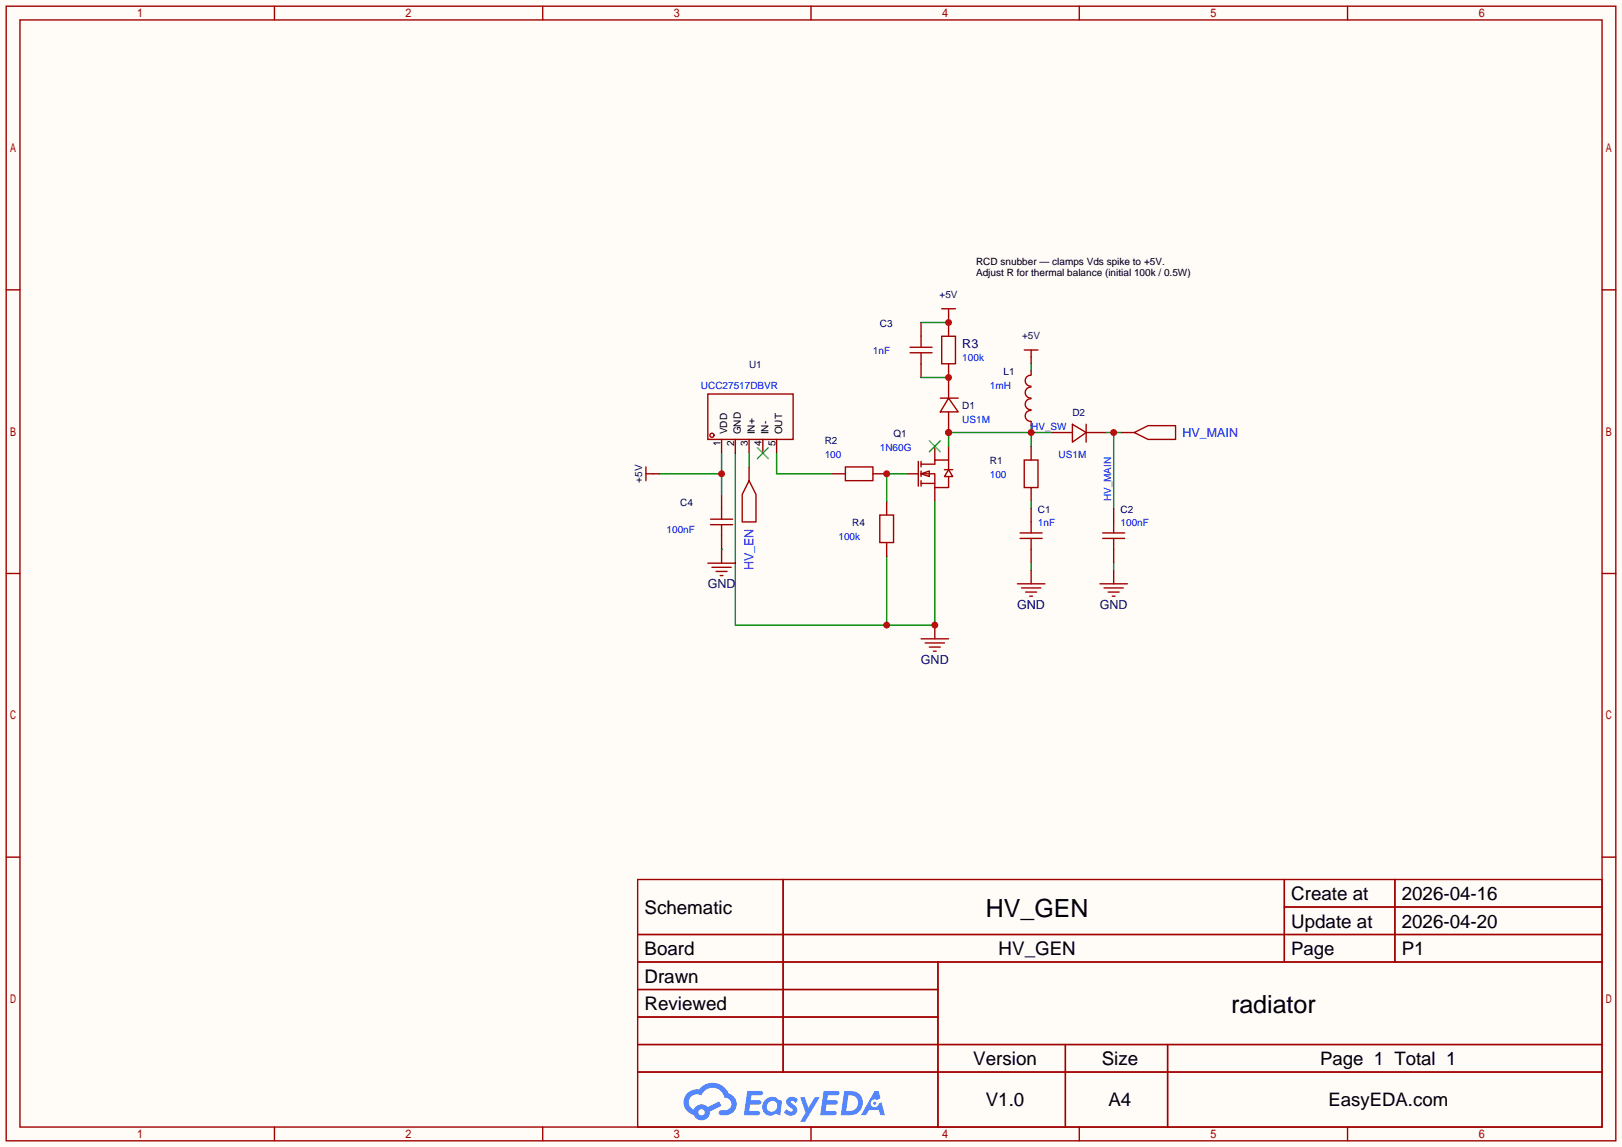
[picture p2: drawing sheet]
<svg xmlns="http://www.w3.org/2000/svg" width="299mm" height="212mm" viewBox="0 0 299 212" stroke-linecap="round" stroke-linejoin="round" font-family="sans-serif">
<path d="M0 0h299.5v211.8h-299.5z" fill="#fffcf7"/>
<g fill="none" stroke="#a10000" stroke-width=".25">
<path d="M1.1 1.1h297.2v209.6h-297.2zM3.7 3.7h292.1v204.5h-292.1zM50.7 1.1v2.6M100.2 1.1v2.6M149.7 1.1v2.6M199.3 1.1v2.6M248.8 1.1v2.6M1.1 53.5h2.6M295.8 53.5h2.5M1.1 105.9h2.6M295.8 105.9h2.5M1.1 158.3h2.6"/>
<path d="M295.8 158.3h2.5M117.7 162.4h178.1v45.8h-178.1zM117.7 172.6h178.1M117.7 177.7h178.1M144.6 162.4v35.6M173.2 177.7v30.5M237.1 162.4v15.3M237.1 167.5h58.7M257.5 162.4v15.3M117.7 182.8h55.5M117.7 192.9h178.1M117.7 187.8h55.5"/>
<path d="M117.7 198h178.1M196.7 192.9v15.3M215.6 192.9v15.3M50.7 208.2v2.5M100.2 208.2v2.5M149.7 208.2v2.5M199.3 208.2v2.5M248.8 208.2v2.5"/>
</g>
<g fill="#5487ff">
<path d="M145.5 202.8a1.3 1.3 0 0 1 1.8 .3l-.4 .6a.54 .54 0 0 0-.9-.2l.1 .2a1.58 1.58 0 0 1 1.1 1.6 1.43 1.43 0 0 1-2.5 .1l.5-.6a.64 .64 0 0 0 .5 .5 .64 .64 0 0 0 .7-.3l-.2-.2a1.6 1.6 0 0 1-1-1.6z"/>
<path d="M147.7 202.7h.9l.7 1.9 1.1-1.9h.9l-2.7 4.5h-.9l1-1.7z"/>
<path d="M138 201.5h1.6a1.31 1.31 0 0 1 1.2 .2 .4 .4 0 0 1-.3 .6h-1.8l-.1 .9h1.6a.4 .4 0 0 1 .4 .4 .4 .4 0 0 1-.4 .4h-1.7l-.2 1.2h.8a1.23 1.23 0 0 1 1.2 .2 .39 .39 0 0 1-.3 .6h-2.7z"/>
<path d="M152.1 201.5h1.6a1.32 1.32 0 0 1 1.3 .2 .39 .39 0 0 1-.4 .6h-1.7l-.2 .9h1.7a.4 .4 0 0 1 .3 .4 .4 .4 0 0 1-.4 .4h-1.7l-.2 1.2h.8a1.23 1.23 0 0 1 1.2 .2 .39 .39 0 0 1-.3 .6h-2.7z"/>
<path d="M161.5 201.5h.7l.4 1.3-.7 .4a.75 .75 0 0 0-1.1 .3 .75 .75 0 0 0 .5 1 .75 .75 0 0 0 .9-.6l.6-.3 .6 2.4h-.9l-.2-1h-1.9l-.5 1h-.9z"/>
<path d="M155.9 201.5l-.7 4.5h1.5a2.27 2.27 0 0 0 2.6-2.3 2.27 2.27 0 0 0-2.7-2.2zM156.6 202.3a1.5 1.5 0 0 1 1.8 1.5 1.5 1.5 0 0 1-1.9 1.4h-.3z"/>
<path d="M141.3 203.1a1.62 1.62 0 0 0-.4 2.1 1.62 1.62 0 0 0 2 .7l.4-.3 .3 .3 .5 .1 .3-2.5-.2-.3h-.4a1.58 1.58 0 0 0-2.5-.1zM141.9 203.6a.99 .99 0 0 1 1.6 .3 .99 .99 0 0 1-.9 1.4 .94 .94 0 0 1-1-.5 .94 .94 0 0 1 .3-1.2z"/>
<path d="M126.9 201.9a2.37 2.37 0 0 0 1.2 4 1.54 1.54 0 0 0 1.7 1 1.54 1.54 0 0 0 1.3-1.6l2.1-1.1-.5-.8-2 1.1a1.57 1.57 0 0 0-2.6 .4 1.5 1.5 0 0 1-.8-2.1 1.5 1.5 0 0 1 2.2-.5 2.23 2.23 0 0 1 2.3-1.4 2.23 2.23 0 0 1 2 1.8 1.16 1.16 0 0 1 1.2 1.1 1.16 1.16 0 0 1-1 1.3h-.7a.47 .47 0 0 0-.6 .3 .47 .47 0 0 0 .4 .6 2.23 2.23 0 0 0 2.3-.7 2.23 2.23 0 0 0 .4-2.3 2.16 2.16 0 0 0-1.3-1.1 3.2 3.2 0 0 0-5.4-.7l-1.2 .1zM129 205.4a.58 .58 0 0 1 1.1 0 .58 .58 0 0 1-1.1 0z"/>
<circle cx="161.5" cy="203.8" r=".28"/>
</g>
<g fill="none" stroke="#870000" stroke-width=".25">
<path d="M190.4 65.9v1.3M190.4 68.5v.7M190.4 77.9v.7M194.2 79.9h3.8M200.5 79.9h3.8M153.5 87.5h2.6M161.2 87.5h2.5M167.5 87.5h2M172.6 82.4v2.6M172.6 90v2.6M175.1 82.4v2.6M205.6 93.9v2.5"/>
<path d="M172.6 115.4v2.6M205.6 101.5v2.5"/>
</g>
<g fill="none" stroke="#a10000" stroke-width=".25">
<path d="M189.1 64.6h2.5M190.4 71.5a1.01 1.01 0 0 0-1.1 1 1.01 1.01 0 0 0 1.1 1M190.4 73.6a1.01 1.01 0 0 0-1.1 1.1 1.01 1.01 0 0 0 1.1 1M190.4 69.3a1.01 1.01 0 0 0-1.1 1 1.01 1.01 0 0 0 1.1 1M190.4 75.8a1.01 1.01 0 0 0-1.1 1 1.01 1.01 0 0 0 1.1 1M190.4 64.6v1.3M198 78.4l2.5 1.5-2.5 1.8zM200.5 78.4v3.3M156.1 86.2h5.1v2.6h-5.1zM169.5 85.2v4.6M170.1 87.5l1.5-.5v1zM170.1 87.5h2.5v2.5h2.5v-2"/>
<path d="M170.1 85.7h2.5v-.7h2.5v1.7M170.1 89.3h2.5M170.1 85.2v1M170.1 87v1M170.1 88.8v1M174.4 86.7h1.5M175.1 86.7l.8 1.3h-1.5zM203.6 98.4h4M203.6 99.4h4M205.6 96.4v2M205.6 99.4v2.1M170.1 118h5"/>
<path d="M170.8 118.7h3.6M171.6 119.5h2M172.3 120.3h.5"/>
</g>
<path d="M171.6 81.4l2 2M173.6 81.4l-2 2" fill="none" stroke="#3c3" stroke-width=".25"/>
<path d="M190.4 67.2v1.3M135.8 83.7v31.7h36.8v-22.8M163.7 102.7v12.7" fill="none" stroke="#008700" stroke-width=".25"/>
<g fill="#c00">
<circle cx="163.7" cy="115.4" r=".63"/>
<circle cx="172.6" cy="115.4" r=".63"/>
</g>
<path d="M206.9 79.9h2.5M138.3 86.2v2.6M163.7 92.6v2.5M190.4 82.4v2.6M190.4 90v2.6M190.4 93.9v2.5M163.7 100.2v2.5M190.4 101.5v2.5M190.4 105.3v2.5M205.6 105.3v2.5" fill="none" stroke="#870000" stroke-width=".25"/>
<g fill="none" stroke="#a10000" stroke-width=".25">
<path d="M209.4 79.9l2.6-1.3h5v2.6h-5zM138.3 88.8l1.3 2.5v5.1h-2.6v-5.1zM162.4 95.1h2.6v5.1h-2.6zM188.3 98.4h4.1M188.3 99.4h4.1M189.1 85h2.5v5h-2.5zM190.4 96.4v2M190.4 99.4v2.1M187.8 107.8h5.1M188.6 108.6h3.6M189.4 109.3h2M190.1 110.1h.5"/>
<path d="M203.1 107.8h5.1M203.8 108.6h3.6M204.6 109.3h2M205.4 110.1h.5"/>
</g>
<path d="M190.4 78.6v3.8M194.2 79.9h-19.1v2.5M190.4 92.6v1.3M205.6 104v1.3" fill="none" stroke="#008700" stroke-width=".25"/>
<g fill="#c00">
<circle cx="175.1" cy="79.9" r=".63"/>
<circle cx="190.4" cy="79.9" r=".63"/>
</g>
<path d="M204.3 79.9h2.6M205.6 79.9v14" fill="none" stroke="#008700" stroke-width=".25"/>
<circle cx="205.6" cy="79.9" r=".63" fill="#c00"/>
<path d="M167.5 87.5h-3.8v5.1M190.4 104v1.3" fill="none" stroke="#008700" stroke-width=".25"/>
<g fill="none" stroke="#a10000" stroke-width=".25">
<path d="M130.7 72.8h15.7v8.4h-15.7z"/>
<circle cx="131.4" cy="80.4" r=".38"/>
</g>
<path d="M133.2 81.2v2.5M135.8 81.2v2.5M138.3 81.2v2.5M140.8 81.2v2.5M143.4 81.2v2.5" fill="none" stroke="#870000" stroke-width=".25"/>
<path d="M139.8 82.7l2.1 2M141.9 82.7l-2.1 2" fill="none" stroke="#3c3" stroke-width=".25"/>
<circle cx="163.7" cy="87.5" r=".63" fill="#c00"/>
<path d="M121.8 87.5h11.4M133.2 83.7v7.6M138.3 83.7v2.5M143.4 83.7v3.8h10.1" fill="none" stroke="#008700" stroke-width=".25"/>
<path d="M131.2 96.9h4.1M131.2 95.9h4.1M133.2 93.9v2M133.2 96.9v2" fill="none" stroke="#a10000" stroke-width=".25"/>
<path d="M133.2 91.3v2.6M133.2 98.9v2.6" fill="none" stroke="#870000" stroke-width=".25"/>
<circle cx="133.2" cy="87.5" r=".63" fill="#c00"/>
<path d="M170.1 59.6v2.5M170.1 67.2v2.5M175.1 76.1v3.8M120.5 87.5h1.3M133.2 101.5v2.5" fill="none" stroke="#870000" stroke-width=".25"/>
<path d="M168 64.1h4.1M168 65.2h4.1M170.1 62.1v2M170.1 65.2v2M119.3 86.2v2.6M119.3 87.5h1.2M130.7 104h5.1M131.4 104.8h3.6M132.2 105.5h2M133 106.3h.5" fill="none" stroke="#a10000" stroke-width=".25"/>
<path d="M133.2 101.5h.1" fill="none" stroke="#008700" stroke-width=".25"/>
<circle cx="175.1" cy="79.9" r=".63" fill="#c00"/>
<path d="M175.1 58.3v3.8M175.1 67.2v6.3" fill="none" stroke="#870000" stroke-width=".25"/>
<path d="M173.9 57h2.5M175.1 57v1.3M173.6 73.5h3.3M173.9 62.1h2.5v5.1h-2.5zM175.1 73.5l1.8 2.6h-3.3z" fill="none" stroke="#a10000" stroke-width=".25"/>
<path d="M170.1 59.6h5" fill="none" stroke="#008700" stroke-width=".25"/>
<circle cx="175.1" cy="59.6" r=".63" fill="#c00"/>
<path d="M170.1 69.7h5" fill="none" stroke="#008700" stroke-width=".25"/>
<circle cx="175.1" cy="69.7" r=".63" fill="#c00"/>
<g font-size="4.6">
<text x="182" y="169.4">HV_GEN</text>
<text x="227.3" y="187.1">radiator</text>
</g>
<g font-size="3.5">
<text x="238.4" y="166.2">Create at</text>
<text x="258.8" y="166.2">2026-04-16</text>
<text x="119" y="168.8">Schematic</text>
<text x="238.4" y="171.3">Update at</text>
<text x="258.8" y="171.3">2026-04-20</text>
<text x="119" y="176.4">Board</text>
<text x="184.4" y="176.4">HV_GEN</text>
<text x="258.8" y="176.4">P1</text>
<text x="119" y="181.5">Drawn</text>
<text x="119" y="186.6">Reviewed</text>
<text x="179.7" y="196.7">Version</text>
<text x="203.4" y="196.7">Size</text>
<text x="182" y="204.3">V1.0</text>
<text x="204.7" y="204.3">A4</text>
</g>
<g font-size="3.4">
<text x="238.4" y="176.4">Page</text>
<text x="243.7" y="196.7">Page 1 Total 1</text>
<text x="245.3" y="204.3">EasyEDA.com</text>
</g>
<g font-size="2.3" fill="#000080">
<text x="177.7" y="64.2">R3</text>
<text x="130.7" y="108.6">GND</text>
<text x="187.8" y="112.4">GND</text>
<text x="203" y="112.4">GND</text>
<text x="170" y="122.6">GND</text>
</g>
<g font-size="2.3" fill="#00f">
<text x="218.3" y="80.7">HV_MAIN</text>
<text x="139.1" y="105.4" transform="rotate(-90 139.1 105.4)">HV_EN</text>
</g>
<g font-size="1.8">
<text x="180.2" y="48.9">RCD snubber</text>
<text x="180.2" y="51">Adjust R for thermal balance (initial 100k / 0.5W)</text>
<text x="194.3" y="48.9">clamps Vds spike to +5V.</text>
<text x="133" y="82.3" transform="rotate(-90 133 82.3)">1</text>
<text x="134.3" y="80.2" transform="rotate(-90 134.3 80.2)">VDD</text>
<text x="135.5" y="82.3" transform="rotate(-90 135.5 82.3)">2</text>
<text x="136.8" y="80.2" transform="rotate(-90 136.8 80.2)">GND</text>
<text x="138.1" y="82.3" transform="rotate(-90 138.1 82.3)">3</text>
<text x="139.3" y="80.2" transform="rotate(-90 139.3 80.2)">IN+</text>
<text x="140.6" y="82.3" transform="rotate(-90 140.6 82.3)">4</text>
<text x="141.9" y="80.2" transform="rotate(-90 141.9 80.2)">IN-</text>
<text x="143.2" y="82.3" transform="rotate(-90 143.2 82.3)">5</text>
<text x="144.4" y="80.2" transform="rotate(-90 144.4 80.2)">OUT</text>
</g>
<g font-size="1.8" fill="#000080">
<text x="173.5" y="55">+5V</text>
<text x="162.4" y="60.4">C3</text>
<text x="188.7" y="62.7">+5V</text>
<text x="138.3" y="68">U1</text>
<text x="185.3" y="69.3">L1</text>
<text x="177.7" y="75.6">D1</text>
<text x="198" y="76.9">D2</text>
<text x="152.3" y="82">R2</text>
<text x="165" y="80.7">Q1</text>
<text x="118.5" y="89.2" transform="rotate(-90 118.5 89.2)">+5V</text>
<text x="182.8" y="85.8">R1</text>
<text x="125.6" y="93.4">C4</text>
<text x="191.6" y="94.7">C1</text>
<text x="206.9" y="94.7">C2</text>
<text x="157.4" y="97.2">R4</text>
</g>
<g font-size="1.8" fill="#00f">
<text x="161.2" y="65.5">1nF</text>
<text x="129.4" y="71.8">UCC27517DBVR</text>
<text x="177.7" y="66.7">100k</text>
<text x="182.8" y="71.8">1mH</text>
<text x="162.4" y="83.2">1N60G</text>
<text x="177.7" y="78.2">US1M</text>
<text x="190.4" y="79.4">HV_SW</text>
<text x="152.3" y="84.5">100</text>
<text x="182.8" y="88.3">100</text>
<text x="195.5" y="84.5">US1M</text>
<text x="205.2" y="92.6" transform="rotate(-90 205.2 92.6)">HV_MAIN</text>
<text x="123.1" y="98.5">100nF</text>
<text x="154.8" y="99.7">100k</text>
<text x="191.6" y="97.2">1nF</text>
<text x="206.9" y="97.2">100nF</text>
</g>
</svg>
